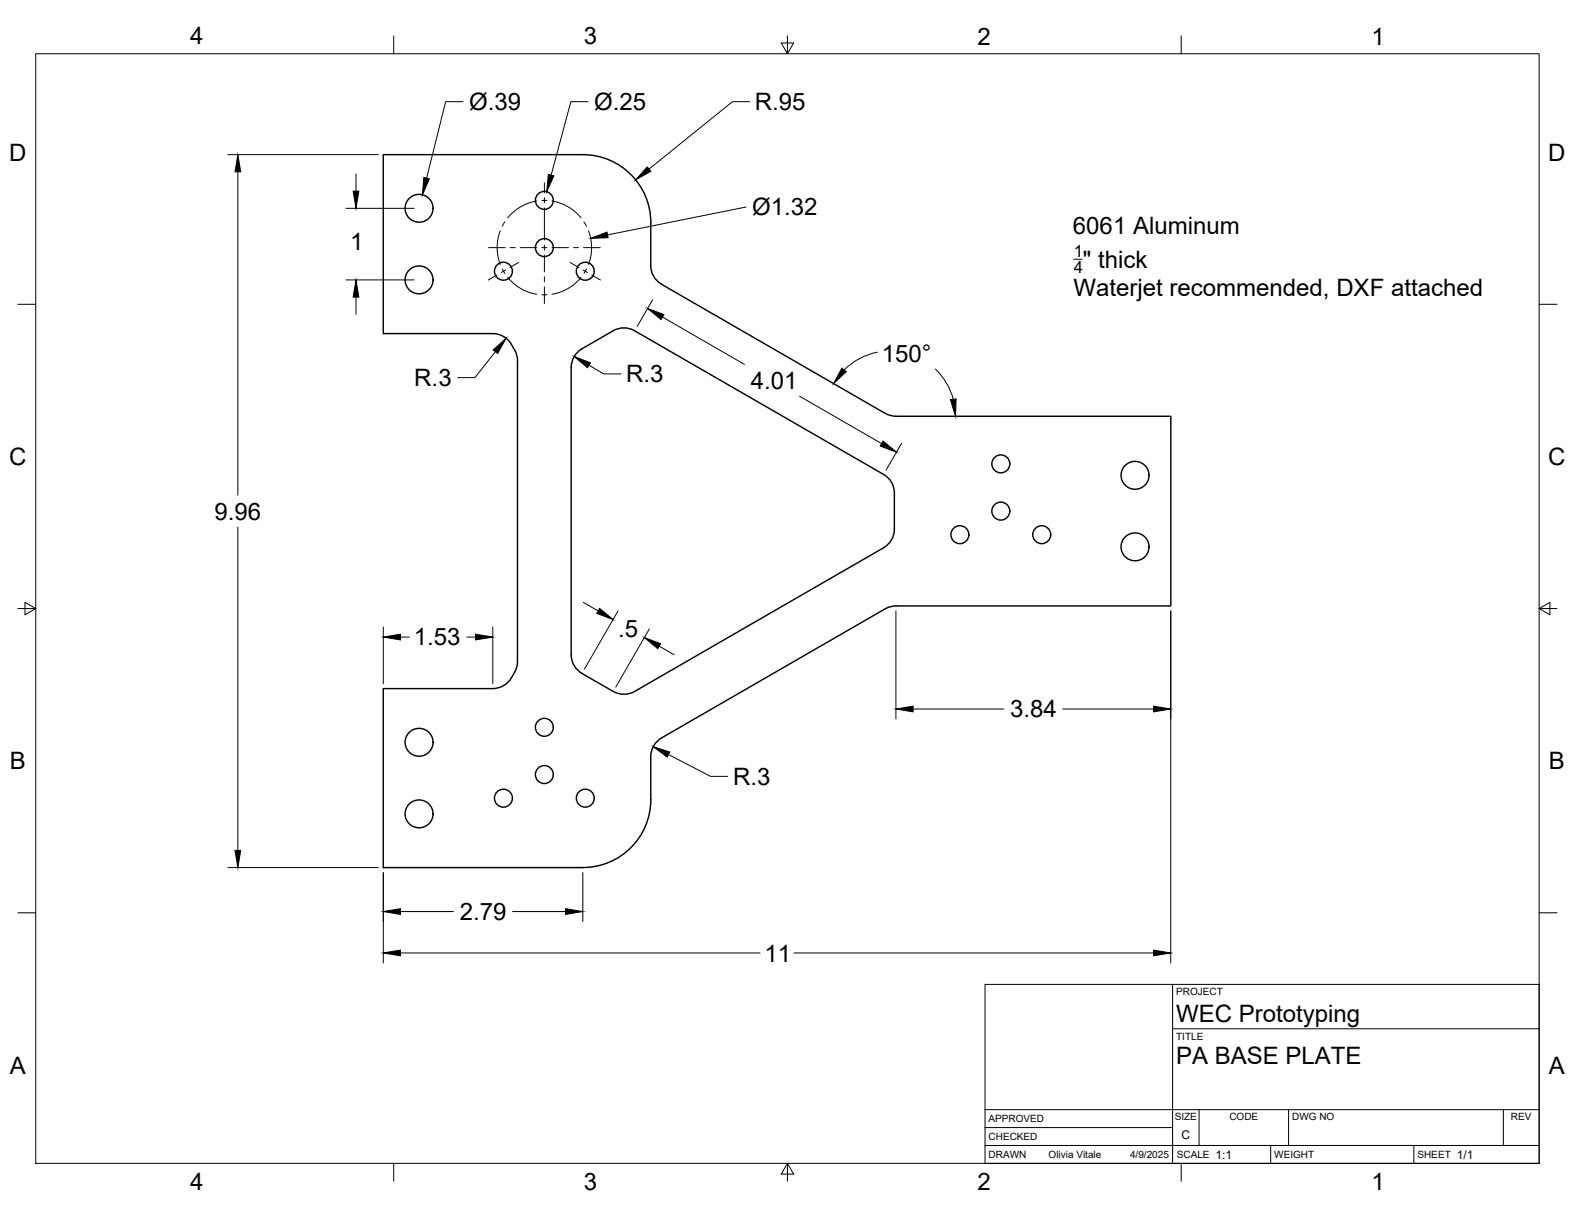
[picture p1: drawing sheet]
<svg xmlns="http://www.w3.org/2000/svg" width="559mm" height="432mm" viewBox="0 0 559 432" stroke-linecap="round" stroke-linejoin="round" font-family="sans-serif">
<!-- layer: Visible -->
<g fill="none" stroke="#000" stroke-width=".51">
<path d="M230.9 79v15.2a7.6 7.6 0 0 0 3.8 6.6l79.4 45.9M230.9 79a24.1 24.1 0 0 0-24.1-24.1h-70.8v63.5h38.8a7.6 7.6 0 0 1 6.6 3.8M181.4 122.2l1.2 2M182.6 124.2l.7 1.5 .3 2.3v107.3l-.3 1.6-.7 1.6M314.1 146.7l1.6 .6 2.2 .4h97.5v67.3h-97.5l-1.7 .2-2.1 .8-79.4 45.8a7.7 7.7 0 0 0-3.8 6.6v15.3a24.1 24.1 0 0 1-24.1 24.1h-70.8v-63.5h38.8M313.5 168.3l-88.3-50.9a7.6 7.6 0 0 0-7.6 0l-11.1 6.4a7.7 7.7 0 0 0-3.9 6.6v101.9a7.6 7.6 0 0 0 3.9 6.6M313.5 168.3a7.6 7.6 0 0 1 3.8 6.6M317.3 174.9v12.8M313.5 194.4l-88.3 50.9a7.6 7.6 0 0 1-7.6 0l-11.1-6.4M317.3 187.7a7.6 7.6 0 0 1-3.8 6.6M182.6 238.5l-1.2 2M181.4 240.5a7.6 7.6 0 0 1-6.6 3.8"/>
<circle cx="148.7" cy="73.9" r="5"/>
<circle cx="193.1" cy="71.1" r="3.2"/>
<circle cx="148.7" cy="99.3" r="5"/>
<circle cx="178.6" cy="96.2" r="3.2"/>
<circle cx="193.1" cy="87.9" r="3.2"/>
<circle cx="207.7" cy="96.2" r="3.2"/>
<circle cx="355.1" cy="164.6" r="3.2"/>
<circle cx="402.7" cy="168.6" r="5"/>
<circle cx="340.6" cy="189.7" r="3.2"/>
<circle cx="355.1" cy="181.3" r="3.2"/>
<circle cx="369.6" cy="189.7" r="3.2"/>
<circle cx="402.7" cy="194" r="5"/>
<circle cx="193.1" cy="258.1" r="3.2"/>
<circle cx="148.7" cy="263.4" r="5"/>
<circle cx="193.1" cy="274.8" r="3.2"/>
<circle cx="148.7" cy="288.8" r="5"/>
<circle cx="178.6" cy="283.2" r="3.2"/>
<circle cx="207.7" cy="283.2" r="3.2"/>
</g>
<!-- layer: Border -->
<g fill="none" stroke="#000" stroke-width=".35">
<path d="M12.7 19.1h533.4v393.7h-533.4zM139.7 12.7v6.4M277.2 15.3h4.4l-2.2 3.8zM279.4 12.7v6.4M419.1 12.7v6.4M6.3 108h6.4M546.1 108h6.3M6.3 215.9h6.4M8.9 213.7l3.8 2.2-3.8 2.2zM546.1 215.9l3.8 2.2v-4.4l-3.8 2.2h6.3M6.3 323.9h6.4M546.1 323.9h6.3"/>
<path d="M139.7 412.8v6.3M279.4 412.8l2.2 3.8h-4.4zM279.4 412.8v6.3M419.1 412.8v6.3"/>
</g>
<!-- layer: Titleblock -->
<path d="M349.5 349.3h196.6v63.5h-196.6zM416 349.3v63.5M416 365h130.1M349.5 393.7h196.6M425.4 393.7v12.7M457.2 393.7v12.7M533.4 393.7v12.7M349.5 406.4h196.6M349.5 400.1h66.5M450.8 406.4v6.4M501.6 406.4v6.4" fill="none" stroke="#000" stroke-width=".36"/>
<!-- layer: FD_Dimensions -->
<g fill="none" stroke="#000" stroke-width=".35">
<path d="M164.2 36.1h-6.1l-6.7 27.1M208.6 36.1h-6.1l-7 26M266 36.1h-6.1l-29.6 23.9M80.8 54.9h53.4M84.4 61v114.7M122.7 73.9h24.2M126.3 61.7v6.1M264.7 73.4l-49.2 10M122.7 99.3h24.2M126.3 105.4v6.1M231.5 106.4l-5.4 9.4M235 112.5l29.1 16.8"/>
<path d="M175.8 124.8l-7.3 9.2h-6.1M209 129.6l5.2 3.1h6.1M311.2 125a23.2 23.2 0 0 0-11.7 6.3M331.9 130.9a23.2 23.2 0 0 1 6.3 10.7M283.7 140.6l29.1 16.8M319.8 157.3l-5.4 9.5M84.4 187v114.7M206.9 213.7l5.3 3.1M219.3 216.7l-11.9 20.7M317.9 216.8v38.3M415.4 216.8v124.9M136 222.5v20"/>
<path d="M142.1 226h3.1M165.6 226h3.1M174.8 222.5v20M230.4 223.1l-11.9 20.7M233.9 229.3l5.3 3M324 251.6h32.2M377.1 251.6h32.2M237.2 267.7l14.9 7.8h6.1M80.8 307.8h53.4M136 309.6v32.1M206.8 309.6v17.4M142.1 338.1h127.6"/>
<path d="M142.1 323.4h18.8M181.9 323.4h18.8M281.7 338.1h127.6"/>
</g>
<g fill="#000" stroke="#000" stroke-width=".35">
<path d="M229.6 59.2l1.3 1.6-5.4 3zM84.4 54.9l1 6.1h-2zM125.3 67.8h2l-1 6.1zM150.4 62.9l1.9 .5-2.4 5.7zM194.6 61.9l1.9 .5-2.5 5.6zM209.6 84.6l5.7-2.2 .5 1.9zM126.3 99.3l1 6.1h-2zM229.8 109.4l5.7 2.2-1 1.8zM175 124.2l4.6-4.2-3 5.4zM203.7 126.5l5.8 2.2-1.1 1.8zM298.7 130.7l1.6 1.2-4.6 4.2zM313.3 156.5l4.8 3.9-5.8-2.1z"/>
<path d="M337.2 141.8l2-.3-.2 6.2zM212.7 215.9l4.8 3.9-5.8-2.2zM136 226l6.1-1v2.1zM168.7 225l6.1 1-6.1 1.1zM228.6 226.2l5.8 2.2-1 1.7zM317.9 251.6l6.1-1.1v2.1zM409.3 250.5l6.1 1.1-6.1 1zM231.8 264.9l5.8 1.9-.9 1.8zM83.4 301.7h2l-1 6.1zM136 338.1l6.1-1v2zM136 323.4l6.1-1v2zM200.7 322.4l6.1 1-6.1 1z"/>
<path d="M409.3 337.1l6.1 1-6.1 1z"/>
</g>
<!-- layer: Smart Centers -->
<g fill="none" stroke="#000" stroke-width=".35">
<path d="M179.1 78.7l-.9 1.6M190.5 71.3a16.8 16.8 0 0 0-10.4 6M193.1 64.9v3.5M193.1 70.2v1.8M193.1 73.8v11.4M194 71.1h-1.7M195.8 71.3a16.8 16.8 0 0 1 10.3 6M207.2 78.7l.9 1.6M173.3 87.9h5.9M176.3 97.6l-3.1 1.8M177.5 81.9a16.7 16.7 0 0 0 0 11.9M178.2 95.4l.9 1.6"/>
<path d="M179.4 95.8l-1.6 .9M180.1 98.4a16.7 16.7 0 0 0 10.4 6M181 87.9h1.8M184 93.1l-3.1 1.8M184.6 87.9h5.9M192.2 87.9h1.8M193.1 87v1.8M193.1 90.5v5.9M193.1 98.2v1.8M195.8 87.9h5.9M202.2 93.1l3.1 1.8M203.5 87.9h1.8"/>
<path d="M206.1 98.4a16.7 16.7 0 0 1-10.3 6M206.9 95.8l1.5 .9M207.1 87.9h5.9M208.1 95.4l-.9 1.6M208.8 81.9a16.9 16.9 0 0 1 0 11.9M210 97.6l3.1 1.8M192.2 104.6h1.8M193.1 101.8v5.9"/>
</g>
<!-- layer: Notes -->
<path d="M381 92h3" fill="none" stroke="#000" stroke-width=".35"/>
<g font-size="8.5">
<text x="67.5" y="15.8">4</text>
<text x="207.2" y="15.7">3</text>
<text x="346.9" y="15.8">2</text>
<text x="486.6" y="15.8">1</text>
<text x="166.4" y="39">Ø.39</text>
<text x="210.8" y="39">Ø.25</text>
<text x="267.9" y="39.1">R.95</text>
<text x="3.3" y="57">D</text>
<text x="549.3" y="57">D</text>
<text x="266.9" y="76.4">Ø1.32</text>
<text x="380.7" y="82.9">6061 Aluminum</text>
<text x="124.2" y="88.6">1</text>
<text x="384.2" y="95">&quot; thick</text>
<text x="380.9" y="105.1">Waterjet recommended, DXF attached</text>
<text x="312.8" y="128.3">150°</text>
<text x="147" y="137">R.3</text>
<text x="222.2" y="135.7">R.3</text>
<text x="266.3" y="137.9">4.01</text>
<text x="3.3" y="165">C</text>
<text x="549.3" y="165">C</text>
<text x="76.1" y="184.3">9.96</text>
<text x="219.3" y="226">.5</text>
<text x="146.9" y="229">1.53</text>
<text x="358.4" y="254.6">3.84</text>
<text x="3.5" y="272.9">B</text>
<text x="549.6" y="272.9">B</text>
<text x="260.1" y="278.5">R.3</text>
<text x="163.2" y="326.4">2.79</text>
<text x="271.3" y="341.2">11</text>
<text x="417.3" y="362.5">WEC Prototyping</text>
<text x="417.3" y="377.5">PA BASE PLATE</text>
<text x="3.5" y="380.9">A</text>
<text x="549.6" y="380.9">A</text>
<text x="67.5" y="422.2">4</text>
<text x="207.2" y="422.1">3</text>
<text x="346.9" y="422.2">2</text>
<text x="486.6" y="422.2">1</text>
</g>
<g font-size="6">
<text x="381" y="91.3">1</text>
<text x="380.9" y="97">4</text>
</g>
<g font-size="4.3">
<text x="419.2" y="404.2">C</text>
<text x="431.3" y="411.1">1:1</text>
<text x="516.9" y="411.1">1/1</text>
</g>
<g font-size="3.5">
<text x="417.3" y="353.1">PROJECT</text>
<text x="417.3" y="368.8">TITLE</text>
<text x="350.8" y="398.2">APPROVED</text>
<text x="416.8" y="397.5">SIZE</text>
<text x="436.2" y="397.5">CODE</text>
<text x="458.4" y="397.5">DWG NO</text>
<text x="536.1" y="397.5">REV</text>
<text x="350.8" y="404.5">CHECKED</text>
<text x="350.8" y="410.9">DRAWN</text>
<text x="372" y="410.9">Olivia Vitale</text>
<text x="400.9" y="410.9">4/9/2025</text>
<text x="417.5" y="410.9">SCALE</text>
<text x="452.1" y="410.9">WEIGHT</text>
<text x="502.9" y="410.9">SHEET</text>
</g>
</svg>
